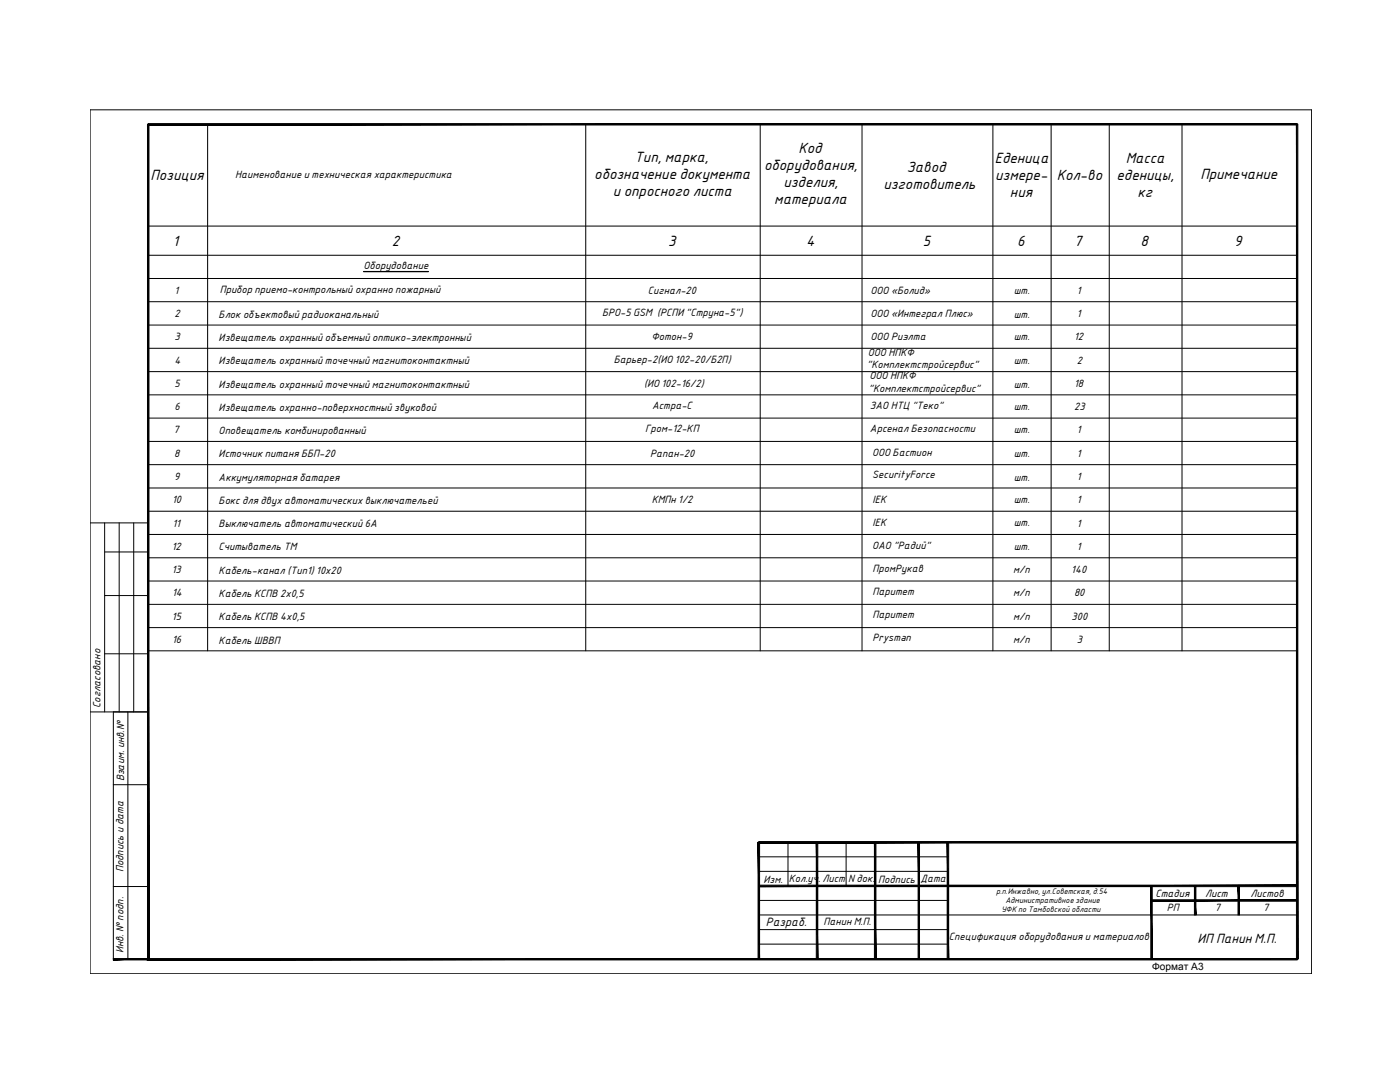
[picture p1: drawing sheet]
<svg xmlns="http://www.w3.org/2000/svg" width="279mm" height="216mm" viewBox="0 0 279 216" stroke-linecap="round" stroke-linejoin="round" font-family="sans-serif">
<!-- layer: DESC -->
<g fill="none" stroke="#000" stroke-width=".2">
<path d="M18 21.9h243.8v172.4h-243.8zM41.4 24.8v105.1M116.9 24.8v105.1M151.7 24.8v105.1M172 24.8v105.1M198.2 24.8v105.1M209.8 24.8v105.1M221.4 24.8v105.1M235.9 24.8v105.1M29.6 55.6h229.3M29.6 50.9h229.3M29.6 45.1h229.3"/>
<path d="M29.6 64.9h229.3M29.6 60.2h229.3M29.6 74.2h229.3M29.6 69.5h229.3M29.6 78.8h229.3M29.6 83.4h229.3M29.6 92.7h229.3M29.6 88.1h229.3M29.6 97.4h229.3M18 104.3h11.6M20.9 104.3v37.8M20.9 110.1h8.7"/>
<path d="M20.9 118.8h8.7M23.8 104.3v37.8M26.7 104.3v37.8M29.6 111.3h229.3M29.6 115.9h229.3M29.6 106.6h229.3M29.6 102h229.3M20.9 130.5h8.7M29.6 120.6h229.3M29.6 125.2h229.3M29.6 129.9h229.3M18 142.1h11.6"/>
<path d="M22.6 142.1v49.3M22.6 156.6h7M25.5 142.1v49.3M22.6 176.9h7M151.4 173.9h37.8M151.4 179.7h37.8M151.4 171h37.8M157.3 168.1v8.7M168.9 168.1v8.7M151.4 182.6h107.4M151.4 188.4h37.8M151.4 185.5h37.8"/>
</g>
<g fill="#000" stroke="#000" stroke-width=".2">
<path d="M29.4 24.8l.3 166.5v-166.5zM29.4 24.8l.3 166.5-.3 .2zM29.4 191.5l229.5-.2h-229.2zM29.4 191.5l229.5-.2v.2z"/>
<path d="M29.6 24.9h229.3v-.2zM29.6 24.7h229.3l-229.3 .2z"/>
<path d="M151.4 176.6v.3l107.4-.3zM151.4 176.9l107.4-.3v.3z"/>
<path d="M151.4 167.9v.3l107.4-.3zM151.4 168.2l107.4-.3v.3z"/>
<path d="M151.3 168.1l.3 23.2v-23.2zM151.3 168.1l.3 23.2h-.3z"/>
<path d="M162.9 168.1l.3 23.3v-23.3zM162.9 168.1l.3 23.3h-.3z"/>
<path d="M174.5 168.1l.3 23.2v-23.2zM174.5 168.1l.3 23.2h-.3z"/>
<path d="M183.2 168.1l.3 23.2v-23.2zM183.2 168.1l.3 23.2h-.3z"/>
<path d="M189 168.1l.3 23.2v-23.2zM189 168.1l.3 23.2h-.3z"/>
<path d="M229.8 179.5v.3l29-.3zM229.8 179.8l29-.3v.3z"/>
<path d="M22.6 191.3v.2l7-.2zM22.6 191.5l7-.2v.2z"/>
<path d="M229.7 176.8v14.6h.2zM229.7 176.8h.2v14.6z"/>
<path d="M238.4 176.8v5.8h.3zM238.4 176.8h.3v5.8z"/>
<path d="M247.1 176.8v5.8h.3zM247.1 176.8h.3v5.8z"/>
<path d="M258.7 24.8v166.6h.3zM258.7 24.8h.3v166.6z"/>
</g>
<path d="M72.6 54.2h12.9" fill="none" stroke="#000" stroke-width=".25"/>
<g font-size="2.8">
<text x="30" y="35.8">Позиция</text>
<text x="118.6" y="35.7">обозначение документа</text>
<text x="126.6" y="32.3">Тип, марка,</text>
<text x="152.5" y="34">оборудования,</text>
<text x="159.3" y="30.6">Код</text>
<text x="181" y="34.3">Завод</text>
<text x="198.5" y="32.6">Еденица</text>
<text x="198.6" y="36">измере-</text>
<text x="210.9" y="36">Кол-во</text>
<text x="222.8" y="36">еденицы,</text>
<text x="224.7" y="32.6">Масса</text>
<text x="239.6" y="35.7">Примечание</text>
<text x="122.3" y="39.1">и опросного листа</text>
<text x="154.5" y="40.8">материала</text>
<text x="156.4" y="37.4">изделия,</text>
<text x="176.3" y="37.7">изготовитель</text>
<text x="201.6" y="39.4">ния</text>
<text x="227" y="39.4">кг</text>
<text x="34.5" y="49.1">1</text>
<text x="78.2" y="49.1">2</text>
<text x="133.3" y="49.1">3</text>
<text x="160.9" y="49.1">4</text>
<text x="184.1" y="49.1">5</text>
<text x="203" y="49.1">6</text>
<text x="214.4" y="49">7</text>
<text x="227.6" y="49.1">8</text>
<text x="246.3" y="49.1">9</text>
</g>
<text font-size="2.6" x="239" y="188.2">ИП Панин М.П.</text>
<text font-size="2.3" x="152.8" y="184.7">Разраб.</text>
<g font-size="2">
<text x="46.9" y="35.5">Наименование и техническая характеристика</text>
<text x="72.6" y="53.7">Оборудование</text>
<text x="34.8" y="58.6">1</text>
<text x="43.9" y="58.5">Прибор приемо-контрольный охранно пожарный</text>
<text x="129.3" y="58.6">Сигнал-20</text>
<text x="173.7" y="58.6">ООО «Болид»</text>
<text x="202.3" y="58.6">шт.</text>
<text x="214.9" y="58.6">1</text>
<text x="34.8" y="63.3">2</text>
<text x="43.6" y="63.5">Блок объектовый радиоканальный</text>
<text x="120.2" y="63.1">БРО-5 GSM (РСПИ &quot;Струна-5&quot;)</text>
<text x="173.7" y="63.2">ООО «Интеграл Плюс»</text>
<text x="202.3" y="63.4">шт.</text>
<text x="214.9" y="63.3">1</text>
<text x="34.8" y="67.9">3</text>
<text x="43.6" y="68.1">Извещатель охранный объемный оптико-электронный</text>
<text x="130" y="67.9">Фотон-9</text>
<text x="173.2" y="71.1">ООО НПКФ</text>
<text x="173.7" y="67.8">ООО Риэлта</text>
<text x="202.3" y="67.9">шт.</text>
<text x="214.4" y="67.9">12</text>
<text x="34.8" y="72.5">4</text>
<text x="34.8" y="77.2">5</text>
<text x="43.6" y="72.7">Извещатель охранный точечный магнитоконтактный</text>
<text x="43.6" y="77.3">Извещатель охранный точечный магнитоконтактный</text>
<text x="122.5" y="72.4">Барьер-2(ИО 102-20/Б2П)</text>
<text x="128.5" y="77.2">(ИО 102-16/2)</text>
<text x="173" y="73.5">&quot;Комплектстройсервис&quot;</text>
<text x="173.5" y="75.7">ООО НПКФ</text>
<text x="202.3" y="72.5">шт.</text>
<text x="202.3" y="77.3">шт.</text>
<text x="214.4" y="77.2">18</text>
<text x="214.9" y="72.5">2</text>
<text x="34.8" y="81.8">6</text>
<text x="43.6" y="82">Извещатель охранно-поверхностный звуковой</text>
<text x="130.1" y="81.6">Астра-С</text>
<text x="173.3" y="78.1">&quot;Комплектстройсервис&quot;</text>
<text x="173.6" y="81.6">ЗАО НТЦ &quot;Теко&quot;</text>
<text x="202.3" y="81.8">шт.</text>
<text x="214.4" y="81.8">23</text>
<text x="34.6" y="86.5">7</text>
<text x="43.6" y="86.6">Оповещатель комбинированный</text>
<text x="128.8" y="86.3">Гром-12-КП</text>
<text x="173.6" y="86.2">Арсенал Безопасности</text>
<text x="202.3" y="86.5">шт.</text>
<text x="214.9" y="86.5">1</text>
<text x="34.7" y="95.8">9</text>
<text x="34.8" y="91.1">8</text>
<text x="43.6" y="91.3">Источник питаня ББП-20</text>
<text x="43.6" y="95.9">Аккумуляторная батарея</text>
<text x="129.7" y="91.1">Рапан-20</text>
<text x="174" y="91">ООО Бастион</text>
<text x="174.1" y="95.5">SecurityForce</text>
<text x="202.3" y="91.1">шт.</text>
<text x="202.3" y="95.9">шт.</text>
<text x="214.9" y="91.1">1</text>
<text x="214.9" y="95.8">1</text>
<text x="34.3" y="100.4">10</text>
<text x="43.6" y="100.5">Бокс для двух автоматических выключательей</text>
<text x="130.1" y="100.4">КМПн 1/2</text>
<text x="174.1" y="100.3">IEK</text>
<text x="202.3" y="100.4">шт.</text>
<text x="214.9" y="100.4">1</text>
<text x="34.4" y="105.1">11</text>
<text x="43.6" y="105.2">Выключатель автоматический 6А</text>
<text x="174.1" y="105">IEK</text>
<text x="202.3" y="105">шт.</text>
<text x="214.9" y="105.1">1</text>
<text x="34.3" y="109.7">12</text>
<text x="43.6" y="109.8">Считыватель ТМ</text>
<text x="174" y="109.6">ОАО &quot;Радий&quot;</text>
<text x="202.3" y="109.7">шт.</text>
<text x="214.9" y="109.7">1</text>
<text x="34.3" y="114.3">13</text>
<text x="34.3" y="119">14</text>
<text x="43.6" y="114.5">Кабель-канал (Тип1) 10х20</text>
<text x="43.6" y="119.1">Кабель КСПВ 2х0,5</text>
<text x="174.1" y="114.1">ПромРукав</text>
<text x="174.1" y="118.7">Паритет</text>
<text x="202.2" y="114.3">м/п</text>
<text x="202.2" y="119">м/п</text>
<text x="213.8" y="114.3">140</text>
<text x="214.3" y="119">80</text>
<text x="34.3" y="123.6">15</text>
<text x="43.6" y="123.8">Кабель КСПВ 4х0,5</text>
<text x="174.1" y="123.3">Паритет</text>
<text x="202.2" y="123.6">м/п</text>
<text x="213.9" y="123.6">300</text>
<text x="34.3" y="128.3">16</text>
<text x="43.6" y="128.4">Кабель ШВВП</text>
<text x="174.1" y="128">Prysman</text>
<text x="202.2" y="128.3">м/п</text>
<text x="214.9" y="128.3">3</text>
<text x="20" y="141.2" transform="rotate(-90 20 141.2)">Cогласовано</text>
<text x="24.8" y="155.9" transform="rotate(-90 24.8 155.9)">Взаим. инв.№</text>
<text x="24.7" y="174.1" transform="rotate(-90 24.7 174.1)">Подпись и дата</text>
<text x="152.4" y="176.2">Изм.</text>
<text x="157.4" y="176">Кол.уч.</text>
<text x="164.1" y="176.1">Лист</text>
<text x="169.3" y="176.1">N док.</text>
<text x="175.3" y="176.2">Подпись</text>
<text x="183.7" y="176">Дата</text>
<text x="230.6" y="179">Стадия</text>
<text x="240.5" y="178.9">Лист</text>
<text x="249.6" y="178.9">Листов</text>
<text x="164.4" y="184.5">Панин М.П.</text>
<text x="232.8" y="181.7">РП</text>
<text x="242.4" y="181.7">7</text>
<text x="252.1" y="181.7">7</text>
<text x="24.7" y="190.2" transform="rotate(-90 24.7 190.2)">Инв. № подп.</text>
<text x="189.4" y="187.5">Спецификация оборудования и материалов</text>
<text x="229.9" y="193.5">Формат А3</text>
</g>
<g font-size="1.5">
<text x="198.8" y="178.4">р.п.Инжавно, ул.Советская, д.54</text>
<text x="199.8" y="182.1">УФК по Тамбовской области</text>
<text x="200.7" y="180.2">Административное здание</text>
</g>
</svg>
